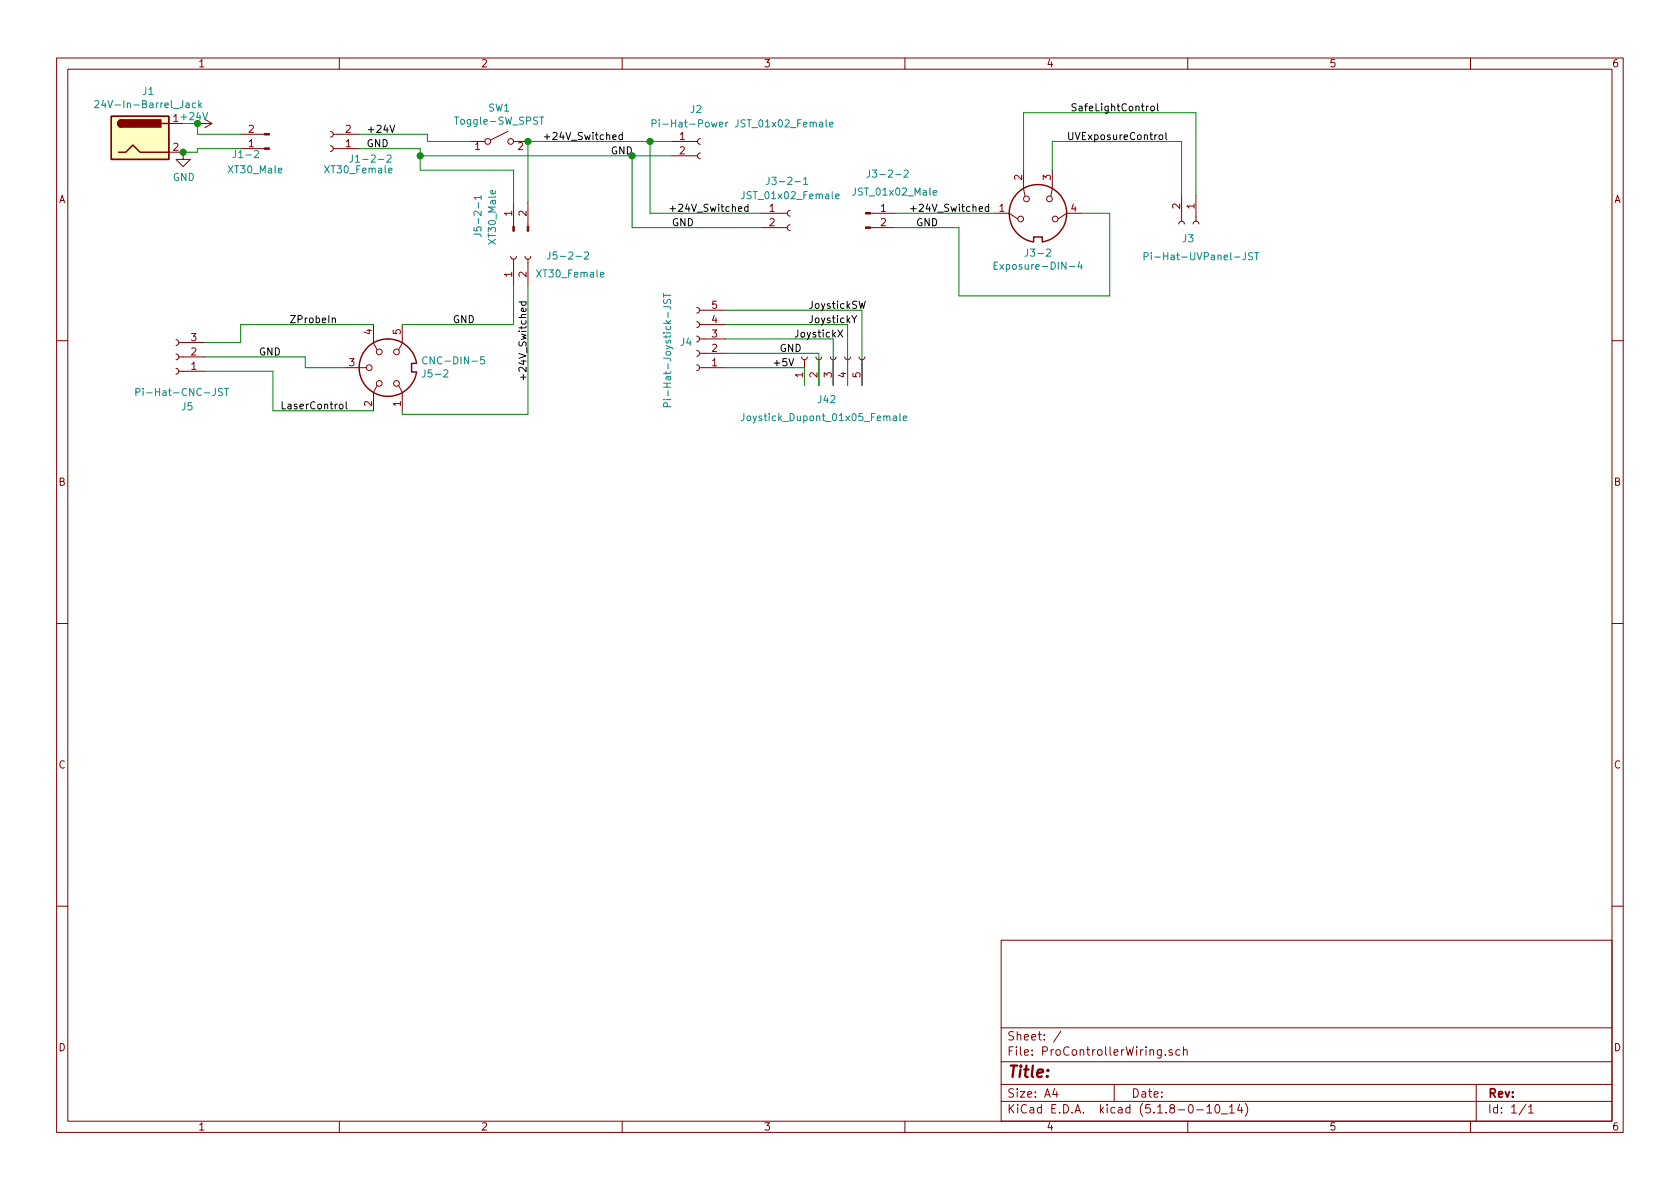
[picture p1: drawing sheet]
EESchema Schematic File Version 4
EELAYER 30 0
EELAYER END
$Descr A4 11693 8268
encoding utf-8
Sheet 1 1
Title ""
Date ""
Rev ""
Comp ""
Comment1 ""
Comment2 ""
Comment3 ""
Comment4 ""
$EndDescr
$Comp
L Connector:Conn_01x03_Female J5
U 1 1
P 1225 2475
F 0 "J5" H 1100 2825 50  0000 L CNN
F 1 "Pi-Hat-CNC-JST" H 850 2725 50  0000 L CNN
F 2 "" H 1225 2475 50  0001 C CNN
F 3 "~" H 1225 2475 50  0001 C CNN
	1    1225 2475
	-1   0    0    1   
$EndComp
$Comp
L Connector:Conn_01x02_Female J2
U 1 1
P 4875 975
F 0 "J2" H 4800 1200 50  0000 L CNN
F 1 "Pi-Hat-Power JST_01x02_Female" H 4525 1100 50  0000 L CNN
F 2 "" H 4875 975 50  0001 C CNN
F 3 "~" H 4875 975 50  0001 C CNN
	1    4875 975 
	1    0    0    -1  
$EndComp
$Comp
L Connector:Conn_01x02_Female J3
U 1 1
P 8325 1550
F 0 "J3" V 8425 1450 50  0000 L CNN
F 1 "Pi-Hat-UVPanel-JST" V 8550 1175 50  0000 L CNN
F 2 "" H 8325 1550 50  0001 C CNN
F 3 "~" H 8325 1550 50  0001 C CNN
	1    8325 1550
	0    1    1    0   
$EndComp
$Comp
L Connector:Conn_01x05_Female J4
U 1 1
P 4850 2350
F 0 "J4" H 4878 2376 50  0000 L CNN
F 1 "Pi-Hat-Joystick-JST" V 5050 2025 50  0000 L CNN
F 2 "" H 4850 2350 50  0001 C CNN
F 3 "~" H 4850 2350 50  0001 C CNN
	1    4850 2350
	-1   0    0    1   
$EndComp
$Comp
L Connector:Barrel_Jack J1
U 1 1
P 975 950
F 0 "J1" H 1032 1275 50  0000 C CNN
F 1 "24V-In-Barrel_Jack" H 1032 1184 50  0000 C CNN
F 2 "" H 1025 910 50  0001 C CNN
F 3 "~" H 1025 910 50  0001 C CNN
	1    975  950 
	1    0    0    -1  
$EndComp
$Comp
L Connector:DIN-4 J3-2
U 1 1
P 7225 1475
F 0 "J3-2" H 7225 1200 50  0000 C CNN
F 1 "Exposure-DIN-4" H 7225 1109 50  0000 C CNN
F 2 "" H 7225 1475 50  0001 C CNN
F 3 "http://www.mouser.com/ds/2/18/40_c091_abd_e-75918.pdf" H 7225 1475 50  0001 C CNN
	1    7225 1475
	1    0    0    -1  
$EndComp
$Comp
L power:+24V #PWR?
U 1 1
P 1375 850
F 0 "#PWR?" H 1375 700 50  0001 C CNN
F 1 "+24V" V 1325 825 50  0000 C CNN
F 2 "" H 1375 850 50  0001 C CNN
F 3 "" H 1375 850 50  0001 C CNN
	1    1375 850 
	0    1    1    0   
$EndComp
$Comp
L power:GND #PWR?
U 1 1
P 1275 1050
F 0 "#PWR?" H 1275 800 50  0001 C CNN
F 1 "GND" H 1280 877 50  0000 C CNN
F 2 "" H 1275 1050 50  0001 C CNN
F 3 "" H 1275 1050 50  0001 C CNN
	1    1275 1050
	1    0    0    -1  
$EndComp
Text Label 2350 2250 2    50   ~ 0
ZProbeIn
Text Label 1950 2850 0    50   ~ 0
LaserControl
Text Label 8075 775  2    50   ~ 0
SafeLightControl
Text Label 5525 2350 0    50   ~ 0
JoystickX
Text Label 5625 2250 0    50   ~ 0
JoystickY
Text Label 5625 2150 0    50   ~ 0
JoystickSW
Text Label 3675 2650 1    50   ~ 0
+24V_Switched
Wire Wire Line
	2600 2850 1900 2850
Wire Wire Line
	1900 2850 1900 2575
Wire Wire Line
	1900 2575 1425 2575
Wire Wire Line
	2600 2250 1675 2250
Wire Wire Line
	1675 2250 1675 2375
Wire Wire Line
	1675 2375 1425 2375
Wire Wire Line
	6225 1475 6925 1475
Wire Wire Line
	8225 1350 8225 975 
Wire Wire Line
	8225 975  7325 975 
Wire Wire Line
	7325 975  7325 1175
Text Label 7425 975  0    50   ~ 0
UVExposureControl
Wire Wire Line
	5050 2350 5800 2350
Wire Wire Line
	5800 2350 5800 2675
Wire Wire Line
	5050 2250 5900 2250
Wire Wire Line
	5900 2250 5900 2675
Wire Wire Line
	6000 2150 6000 2675
Wire Wire Line
	5050 2150 6000 2150
$Comp
L Connector:Conn_01x05_Female J42
U 1 1
P 5800 2475
F 0 "J42" V 5500 2450 50  0000 L CNN
F 1 "Joystick_Dupont_01x05_Female" V 5375 1950 50  0000 L CNN
F 2 "" H 5800 2475 50  0001 C CNN
F 3 "~" H 5800 2475 50  0001 C CNN
	1    5800 2475
	0    -1   -1   0   
$EndComp
$Comp
L Connector:Conn_01x02_Male J1-2
U 1 1
P 1875 1025
F 0 "J1-2" H 1937 1069 50  0000 L CNN
F 1 "XT30_Male" H 1775 1175 50  0000 L CNN
F 2 "" H 1875 1025 50  0001 C CNN
F 3 "~" H 1875 1025 50  0001 C CNN
	1    1875 1025
	-1   0    0    1   
$EndComp
$Comp
L Connector:Conn_01x02_Female J1-2-2
U 1 1
P 2300 1025
F 0 "J1-2-2" H 2175 1100 50  0000 R CNN
F 1 "XT30_Female" H 2350 1175 50  0000 R CNN
F 2 "" H 2300 1025 50  0001 C CNN
F 3 "~" H 2300 1025 50  0001 C CNN
	1    2300 1025
	-1   0    0    1   
$EndComp
Wire Wire Line
	1275 850  1375 850 
Wire Wire Line
	1375 850  1375 925 
Wire Wire Line
	1375 925  1675 925 
Wire Wire Line
	1250 1050 1275 1050
Wire Wire Line
	1375 1050 1375 1025
Wire Wire Line
	1375 1025 1675 1025
Connection ~ 1275 1050
Wire Wire Line
	1275 1050 1375 1050
Connection ~ 1375 850 
Text Label 6325 1475 0    50   ~ 0
+24V_Switched
Wire Wire Line
	3275 975  2975 975 
Wire Wire Line
	2975 975  2975 925 
Wire Wire Line
	2975 925  2500 925 
Text Label 2550 925  0    50   ~ 0
+24V
$Comp
L Connector:Conn_01x02_Male J5-2-1
U 1 1
P 3575 1600
F 0 "J5-2-1" H 3525 1850 50  0000 L CNN
F 1 "XT30_Male" H 3475 1750 50  0000 L CNN
F 2 "" H 3575 1600 50  0001 C CNN
F 3 "~" H 3575 1600 50  0001 C CNN
	1    3575 1600
	0    -1   -1   0   
$EndComp
Text Label 3775 975  0    50   ~ 0
+24V_Switched
$Comp
L Switch:SW_SPST SW1
U 1 1
P 3475 975
F 0 "SW1" H 3475 1210 50  0000 C CNN
F 1 "Toggle-SW_SPST" H 3475 1119 50  0000 C CNN
F 2 "" H 3475 975 50  0001 C CNN
F 3 "~" H 3475 975 50  0001 C CNN
	1    3475 975 
	1    0    0    -1  
$EndComp
Wire Wire Line
	3675 975  3675 1400
Connection ~ 3675 975 
$Comp
L Connector:Conn_01x02_Male J3-2-2
U 1 1
P 6025 1475
F 0 "J3-2-2" H 6025 1750 50  0000 L CNN
F 1 "JST_01x02_Male" H 5925 1625 50  0000 L CNN
F 2 "" H 6025 1475 50  0001 C CNN
F 3 "~" H 6025 1475 50  0001 C CNN
	1    6025 1475
	1    0    0    -1  
$EndComp
Wire Wire Line
	2800 2875 2800 2850
$Comp
L Connector:DIN-5 J5-2
U 1 1
P 2700 2550
F 0 "J5-2" V 2654 2320 50  0000 R CNN
F 1 "CNC-DIN-5" V 2745 2320 50  0000 R CNN
F 2 "" H 2700 2550 50  0001 C CNN
F 3 "http://www.mouser.com/ds/2/18/40_c091_abd_e-75918.pdf" H 2700 2550 50  0001 C CNN
	1    2700 2550
	0    -1   -1   0   
$EndComp
$Comp
L Connector:Conn_01x02_Female J5-2-2
U 1 1
P 3575 1775
F 0 "J5-2-2" V 3575 1550 50  0000 R CNN
F 1 "XT30_Female" V 3450 1625 50  0000 R CNN
F 2 "" H 3575 1775 50  0001 C CNN
F 3 "~" H 3575 1775 50  0001 C CNN
	1    3575 1775
	0    -1   -1   0   
$EndComp
Wire Wire Line
	3675 1975 3675 2875
Wire Wire Line
	3675 2875 2800 2875
Wire Wire Line
	3575 1975 3575 2250
Wire Wire Line
	3575 2250 2800 2250
Wire Wire Line
	2400 2550 2125 2550
Wire Wire Line
	2125 2550 2125 2475
Wire Wire Line
	2125 2475 1425 2475
Text Label 1800 2475 0    50   ~ 0
GND
Text Label 3150 2250 0    50   ~ 0
GND
Wire Wire Line
	2500 1025 2925 1025
Wire Wire Line
	2925 1175 3575 1175
Wire Wire Line
	3575 1175 3575 1400
Text Label 2550 1025 0    50   ~ 0
GND
Wire Wire Line
	4675 1075 4400 1075
Wire Wire Line
	2925 1025 2925 1075
Connection ~ 2925 1075
Wire Wire Line
	2925 1075 2925 1175
Text Label 4250 1075 0    50   ~ 0
GND
Wire Wire Line
	6225 1575 6675 1575
Wire Wire Line
	6675 1575 6675 2050
Wire Wire Line
	6675 2050 7725 2050
Wire Wire Line
	7725 2050 7725 1475
Wire Wire Line
	7725 1475 7525 1475
Text Label 6375 1575 0    50   ~ 0
GND
Wire Wire Line
	8325 775  7125 775 
Wire Wire Line
	7125 775  7125 1175
Wire Wire Line
	8325 775  8325 1350
$Comp
L Connector:Conn_01x02_Female J3-2-1
U 1 1
P 5500 1475
F 0 "J3-2-1" H 5325 1700 50  0000 L CNN
F 1 "JST_01x02_Female" H 5150 1600 50  0000 L CNN
F 2 "" H 5500 1475 50  0001 C CNN
F 3 "~" H 5500 1475 50  0001 C CNN
	1    5500 1475
	1    0    0    -1  
$EndComp
Wire Wire Line
	5300 1475 4525 1475
Wire Wire Line
	4525 1475 4525 975 
Wire Wire Line
	3675 975  4525 975 
Connection ~ 4525 975 
Wire Wire Line
	4525 975  4675 975 
Wire Wire Line
	5300 1575 4400 1575
Wire Wire Line
	4400 1575 4400 1075
Connection ~ 4400 1075
Wire Wire Line
	4400 1075 2925 1075
Text Label 4650 1475 0    50   ~ 0
+24V_Switched
Text Label 4675 1575 0    50   ~ 0
GND
Wire Wire Line
	5050 2450 5700 2450
Wire Wire Line
	5700 2450 5700 2675
Wire Wire Line
	5050 2550 5600 2550
Wire Wire Line
	5600 2550 5600 2675
Text Label 5425 2450 0    50   ~ 0
GND
Text Label 5375 2550 0    50   ~ 0
+5V
$EndSCHEMATC
